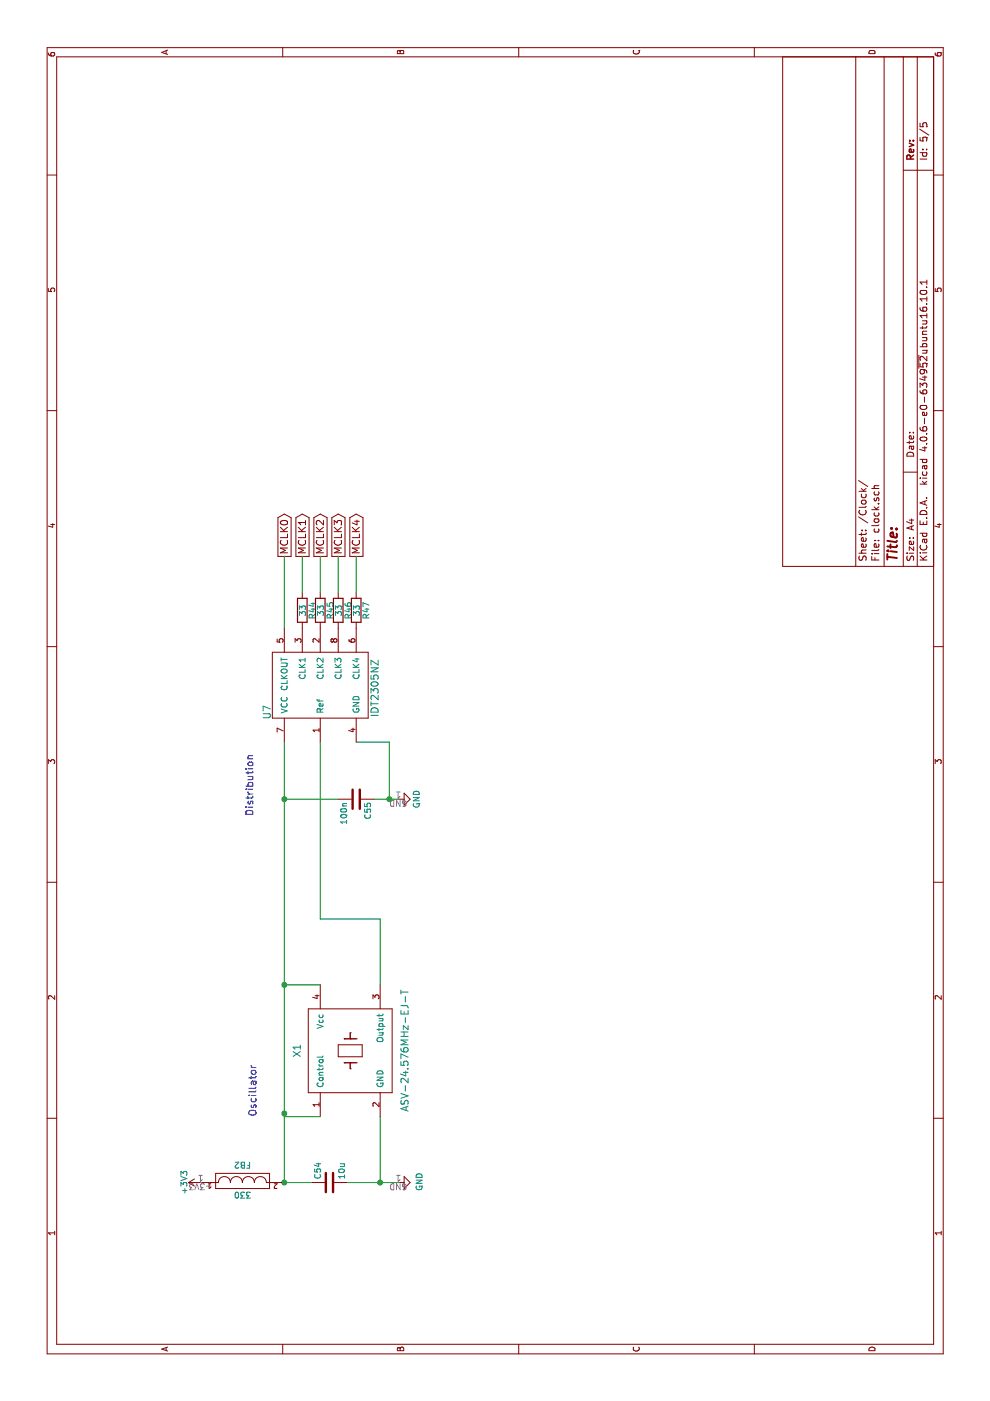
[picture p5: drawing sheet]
EESchema Schematic File Version 2
LIBS:freeDSP_Classic_SMD-rescue
LIBS:fdsp_device_new
LIBS:fdsp_digital_new
LIBS:fdsp_linear_new
LIBS:fdsp_transistor_new
LIBS:fdsp_amplifier
LIBS:fdsp_connector
LIBS:fdsp_converter
LIBS:fdsp_device
LIBS:fdsp_digital
LIBS:fdsp_dsp
LIBS:fdsp_mechanical
LIBS:fdsp_pinhead
LIBS:fdsp_power
LIBS:fdsp_regulator
LIBS:fdsp_transistor
LIBS:power
LIBS:device
LIBS:transistors
LIBS:conn
LIBS:linear
LIBS:regul
LIBS:74xx
LIBS:cmos4000
LIBS:adc-dac
LIBS:memory
LIBS:xilinx
LIBS:microcontrollers
LIBS:dsp
LIBS:microchip
LIBS:analog_switches
LIBS:motorola
LIBS:texas
LIBS:intel
LIBS:audio
LIBS:interface
LIBS:digital-audio
LIBS:philips
LIBS:display
LIBS:cypress
LIBS:siliconi
LIBS:opto
LIBS:atmel
LIBS:contrib
LIBS:valves
LIBS:freeDSP_Classic_SMD-cache
EELAYER 25 0
EELAYER END
$Descr A4 11693 8268
encoding utf-8
Sheet 5 5
Title ""
Date ""
Rev ""
Comp ""
Comment1 ""
Comment2 ""
Comment3 ""
Comment4 ""
$EndDescr
$Comp
L GND #PWR096
U 1 1
P 1825 3325
F 0 "#PWR096" H 1825 3075 50  0001 C CNN
F 1 "GND" H 1830 3152 50  0000 C CNN
F 2 "" H 1825 3325 50  0001 C CNN
F 3 "" H 1825 3325 50  0001 C CNN
	1    1825 3325
	1    0    0    -1  
$EndComp
Text Notes 2375 2150 0    60   ~ 0
Oscillator\n
$Comp
L R R45
U 1 1
P 6600 2675
F 0 "R45" V 6680 2675 50  0000 C CNN
F 1 "33" V 6600 2675 50  0000 C CNN
F 2 "fdsp_resistor:R_1206_HandSoldering" V 6530 2675 50  0001 C CNN
F 3 "" H 6600 2675 50  0001 C CNN
	1    6600 2675
	0    1    1    0   
$EndComp
$Comp
L R R44
U 1 1
P 6600 2525
F 0 "R44" V 6680 2525 50  0000 C CNN
F 1 "33" V 6600 2525 50  0000 C CNN
F 2 "fdsp_resistor:R_1206_HandSoldering" V 6530 2525 50  0001 C CNN
F 3 "" H 6600 2525 50  0001 C CNN
	1    6600 2525
	0    1    1    0   
$EndComp
$Comp
L R R46
U 1 1
P 6600 2825
F 0 "R46" V 6680 2825 50  0000 C CNN
F 1 "33" V 6600 2825 50  0000 C CNN
F 2 "fdsp_resistor:R_1206_HandSoldering" V 6530 2825 50  0001 C CNN
F 3 "" H 6600 2825 50  0001 C CNN
	1    6600 2825
	0    1    1    0   
$EndComp
$Comp
L R R47
U 1 1
P 6600 2975
F 0 "R47" V 6680 2975 50  0000 C CNN
F 1 "33" V 6600 2975 50  0000 C CNN
F 2 "fdsp_resistor:R_1206_HandSoldering" V 6530 2975 50  0001 C CNN
F 3 "" H 6600 2975 50  0001 C CNN
	1    6600 2975
	0    1    1    0   
$EndComp
Text GLabel 7050 2375 2    60   Output ~ 0
MCLK0
Text GLabel 7050 2525 2    60   Output ~ 0
MCLK1
Text GLabel 7050 2675 2    60   Output ~ 0
MCLK2
Text GLabel 7050 2825 2    60   Output ~ 0
MCLK3
Text GLabel 7050 2975 2    60   Output ~ 0
MCLK4
Text Notes 5400 2125 2    60   ~ 0
Distribution\n
$Comp
L C C54
U 1 1
P 1825 2750
F 0 "C54" H 1850 2850 50  0000 L CNN
F 1 "10u" H 1850 2650 50  0000 L CNN
F 2 "fdsp_capacitor:C_1206_HandSoldering" H 1863 2600 50  0001 C CNN
F 3 "" H 1825 2750 50  0001 C CNN
	1    1825 2750
	1    0    0    -1  
$EndComp
$Comp
L C C55
U 1 1
P 5025 2975
F 0 "C55" H 5050 3075 50  0000 L CNN
F 1 "100n" H 5050 2875 50  0000 L CNN
F 2 "fdsp_capacitor:C_1206_HandSoldering" H 5063 2825 50  0001 C CNN
F 3 "" H 5025 2975 50  0001 C CNN
	1    5025 2975
	-1   0    0    1   
$EndComp
$Comp
L GND #PWR097
U 1 1
P 5025 3325
F 0 "#PWR097" H 5025 3075 50  0001 C CNN
F 1 "GND" H 5025 3175 50  0000 C CNN
F 2 "" H 5025 3325 50  0001 C CNN
F 3 "" H 5025 3325 50  0001 C CNN
	1    5025 3325
	1    0    0    -1  
$EndComp
Wire Wire Line
	1825 3175 2375 3175
Wire Wire Line
	1825 2375 5500 2375
Wire Wire Line
	3475 3175 4025 3175
Wire Wire Line
	6450 2375 7050 2375
Wire Wire Line
	6750 2525 7050 2525
Wire Wire Line
	6750 2675 7050 2675
Wire Wire Line
	6750 2825 7050 2825
Wire Wire Line
	6750 2975 7050 2975
Wire Wire Line
	1825 2375 1825 2600
Wire Wire Line
	1825 2900 1825 3325
Connection ~ 1825 3175
$Comp
L Crystal_Oszillator-RESCUE-freeDSP_Classic_SMD X1
U 1 1
P 2925 2925
F 0 "X1" H 2925 3375 60  0000 C CNN
F 1 "ASV-24.576MHz-EJ-T" H 2925 2475 60  0000 C CNN
F 2 "fdsp_crystal-oscillator_new:Oscillator_SMD_Abracon_ASV-4pin_7.0x5.1mm_HandSoldering" H 2825 2825 60  0001 C CNN
F 3 "" H 2825 2825 60  0000 C CNN
	1    2925 2925
	1    0    0    -1  
$EndComp
Wire Wire Line
	2375 2675 2375 2375
Wire Wire Line
	2375 2375 2400 2375
Connection ~ 2400 2375
Wire Wire Line
	3475 2375 3475 2675
$Comp
L FILTER FB2
U 1 1
P 1825 2025
F 0 "FB2" H 1825 2175 50  0000 C CNN
F 1 "330" H 1825 1925 50  0000 C CNN
F 2 "fdsp_capacitor:C_0805_HandSoldering" H 1825 2025 50  0001 C CNN
F 3 "http://www.mouser.com/ds/2/281/c31e-794748.pdf" H 1825 2025 50  0001 C CNN
	1    1825 2025
	0    1    1    0   
$EndComp
Connection ~ 3475 2375
Wire Wire Line
	4025 3175 4025 2675
Wire Wire Line
	4025 2675 5500 2675
Connection ~ 1825 2375
Wire Wire Line
	5025 3125 5025 3325
Wire Wire Line
	5025 3250 5500 3250
Wire Wire Line
	5500 3250 5500 2975
Wire Wire Line
	5025 2825 5025 2375
Connection ~ 5025 2375
Connection ~ 5025 3250
$Comp
L IDT2305NZ U7
U 1 1
P 5950 2675
F 0 "U7" H 5750 3125 60  0000 C CNN
F 1 "IDT2305NZ" H 5950 2225 60  0000 C CNN
F 2 "fdsp_housing_new:SOIC-8_3.9x4.9mm_Pitch1.27mm" H 5950 2325 60  0001 C CNN
F 3 "" H 5950 2325 60  0001 C CNN
	1    5950 2675
	1    0    0    -1  
$EndComp
$Comp
L +3V3 #PWR098
U 1 1
P 1825 1675
F 0 "#PWR098" H 1825 1525 50  0001 C CNN
F 1 "+3V3" H 1825 1815 50  0000 C CNN
F 2 "" H 1825 1675 60  0000 C CNN
F 3 "" H 1825 1675 60  0000 C CNN
	1    1825 1675
	1    0    0    -1  
$EndComp
$EndSCHEMATC
